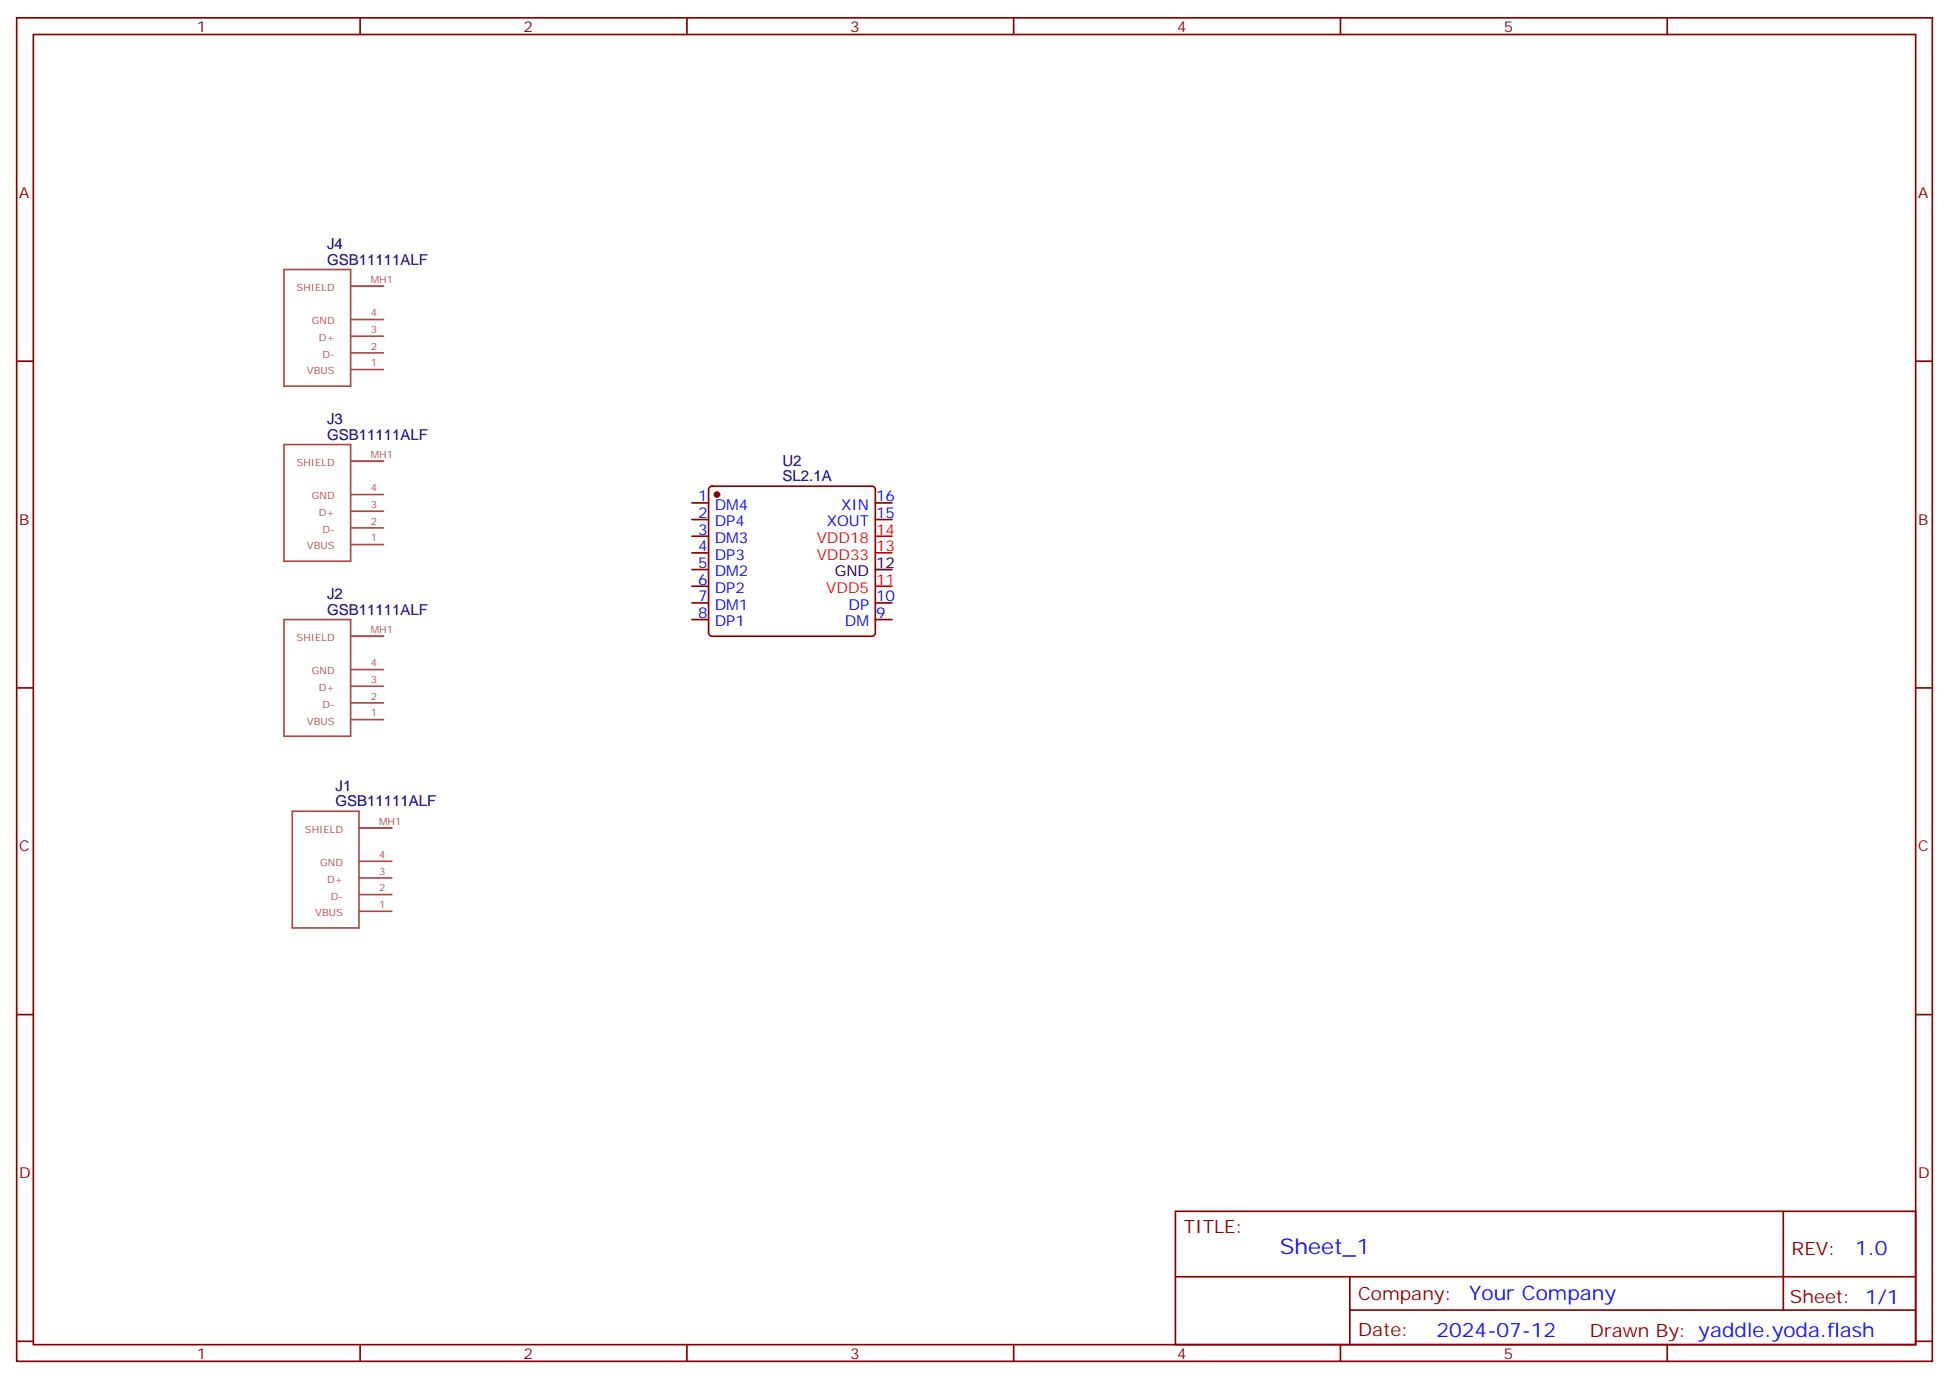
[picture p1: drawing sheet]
<svg xmlns="http://www.w3.org/2000/svg" width="412mm" height="292mm" viewBox="0 0 412 292" stroke-linecap="round" stroke-linejoin="round" font-family="sans-serif">
<g fill="none" stroke="#870000" stroke-width=".35">
<path d="M3.5 3.8h405.4v284.3h-405.4zM7.1 7.3h398.2v277.3h-398.2zM76.2 3.8v3.5M145.3 3.8v3.5M214.5 3.8v3.5M283.6 3.8v3.5M352.8 3.8v3.5M3.5 76.4h3.6M405.3 76.4h3.6M146.4 106.4h3.5M146.4 110h3.5M146.4 113.5h3.5"/>
<path d="M146.4 117h3.5M150.2 103.1l.4-.2h33.9a.71 .71 0 0 1 .7 .7v30.3a.76 .76 0 0 1-.7 .8h-33.9a.76 .76 0 0 1-.7-.8v-30.3zM185.2 106.4h3.5M185.2 110h3.5M146.4 120.5h3.5M146.4 124.1h3.5M146.4 127.6h3.5M146.4 131.1h3.5M185.2 127.6h3.5M185.2 131.1h3.5M3.5 145.6h3.6M405.3 145.6h3.6"/>
<path d="M3.5 214.7h3.6M405.3 214.7h3.6M248.7 256.4h156.6v28.2h-156.6zM377.3 256.4v20.9M248.7 270.2h156.5M285.6 277.3h119.6M285.6 270.2v14.1M3.5 283.9h3.6M76.2 284.6v3.5M145.3 284.6v3.5M214.5 284.6v3.5M283.6 284.6v3.5"/>
<path d="M352.8 284.6v3.5M405.3 283.9h3.6"/>
</g>
<g fill="none" stroke="#a64a4a" stroke-width=".35">
<path d="M60.1 57h14.1v24.7h-14.1zM74.2 78.2h6.9M74.2 74.7h6.9M74.2 71.2h6.9M74.2 67.6h6.9M74.2 60.6h6.9M60.1 94.1h14.1v24.7h-14.1zM74.2 97.6h6.9M74.2 115.3h6.9M74.2 111.7h6.9M74.2 108.2h6.9M74.2 104.7h6.9"/>
<path d="M60.1 131.1h14.1v24.7h-14.1zM74.2 134.7h6.9M74.2 152.3h6.9M74.2 148.8h6.9M74.2 145.2h6.9M74.2 141.7h6.9M61.8 171.7h14.2v24.7h-14.2zM76 175.2h6.9M76 192.9h6.9M76 189.3h6.9M76 185.8h6.9M76 182.3h6.9"/>
</g>
<circle cx="151.7" cy="104.7" r=".53" fill="#870000" stroke="#870000" stroke-width=".35"/>
<path d="M185.2 117h3.5M185.2 113.5h3.5M185.2 124.1h3.5" fill="none" stroke="#f00" stroke-width=".35"/>
<path d="M185.2 120.5h3.5" fill="none" stroke="#000" stroke-width=".35"/>
<text font-size="4.6" fill="#00f" x="270.8" y="265.4">Sheet_1</text>
<g font-size="4.2" fill="#00f">
<text x="392.5" y="265.6">1.0</text>
<text x="310.9" y="275.2">Your Company</text>
<text x="304" y="283">2024-07-12</text>
</g>
<g font-size="3.9" fill="#800">
<text x="250.5" y="260.9">TITLE:</text>
<text x="379.1" y="265.6">REV:</text>
<text x="287.4" y="275.1">Company:</text>
<text x="378.7" y="275.8">Sheet: 1/1</text>
<text x="287.4" y="282.8">Date:</text>
<text x="336.4" y="282.9">Drawn By: yaddle.yoda.flash</text>
</g>
<g font-size="3.2" fill="#800">
<text x="41.6" y="6.8">1</text>
<text x="110.8" y="6.8">2</text>
<text x="179.9" y="6.8">3</text>
<text x="249.1" y="6.8">4</text>
<text x="318.2" y="6.8">5</text>
<text x="4.1" y="41.9">A</text>
<text x="405.9" y="41.9">A</text>
<text x="4.1" y="111">B</text>
<text x="405.9" y="111">B</text>
<text x="4.1" y="180.2">C</text>
<text x="405.9" y="180.2">C</text>
<text x="4.1" y="249.3">D</text>
<text x="405.9" y="249.3">D</text>
<text x="41.6" y="287.6">1</text>
<text x="110.8" y="287.6">2</text>
<text x="179.9" y="287.6">3</text>
<text x="249.1" y="287.6">4</text>
<text x="318.2" y="287.6">5</text>
</g>
<g font-size="3.2" fill="#000080">
<text x="69.2" y="52.8">J4</text>
<text x="69.2" y="56">GSB11111ALF</text>
<text x="69.2" y="89.8">J3</text>
<text x="69.2" y="93">GSB11111ALF</text>
<text x="165.6" y="101.8">SL2.1A</text>
<text x="165.6" y="98.6">U2</text>
<text x="69.2" y="130.1">GSB11111ALF</text>
<text x="69.2" y="126.9">J2</text>
<text x="71" y="167.4">J1</text>
<text x="71" y="170.6">GSB11111ALF</text>
</g>
<g font-size="3.2" fill="#00f">
<text x="147.7" y="106.1">1</text>
<text x="151.2" y="107.8">DM4</text>
<text x="178" y="107.8">XIN</text>
<text x="185.4" y="106.1">16</text>
<text x="147.7" y="109.6">2</text>
<text x="147.7" y="113.1">3</text>
<text x="151.2" y="111.4">DP4</text>
<text x="175" y="111.4">XOUT</text>
<text x="185.4" y="109.6">15</text>
<text x="147.7" y="116.7">4</text>
<text x="151.2" y="114.9">DM3</text>
<text x="151.2" y="118.4">DP3</text>
<text x="147.7" y="120.2">5</text>
<text x="147.7" y="123.7">6</text>
<text x="151.2" y="122">DM2</text>
<text x="151.2" y="125.5">DP2</text>
<text x="147.7" y="127.2">7</text>
<text x="147.7" y="130.8">8</text>
<text x="151.2" y="129">DM1</text>
<text x="179.5" y="129">DP</text>
<text x="185.4" y="130.8">9</text>
<text x="185.4" y="127.2">10</text>
<text x="151.2" y="132.5">DP1</text>
<text x="178.8" y="132.5">DM</text>
</g>
<g font-size="3.2" fill="#f00">
<text x="185.4" y="113.1">14</text>
<text x="172.8" y="118.4">VDD33</text>
<text x="172.8" y="114.9">VDD18</text>
<text x="185.4" y="116.7">13</text>
<text x="174.8" y="125.5">VDD5</text>
<text x="185.4" y="123.7">11</text>
</g>
<g font-size="3.2">
<text x="176.6" y="122">GND</text>
<text x="185.4" y="120.2">12</text>
</g>
<g font-size="2.1" fill="#a54b4b">
<text x="78.5" y="59.9">MH1</text>
<text x="62.8" y="61.6">SHIELD</text>
<text x="66" y="68.7">GND</text>
<text x="78.5" y="70.5">3</text>
<text x="78.5" y="66.9">4</text>
<text x="67.5" y="72.2">D+</text>
<text x="68.2" y="75.7">D-</text>
<text x="78.5" y="77.5">1</text>
<text x="78.5" y="74">2</text>
<text x="64.9" y="79.3">VBUS</text>
<text x="62.8" y="98.7">SHIELD</text>
<text x="78.5" y="96.9">MH1</text>
<text x="66" y="105.7">GND</text>
<text x="78.5" y="107.5">3</text>
<text x="78.5" y="104">4</text>
<text x="67.5" y="109.2">D+</text>
<text x="68.2" y="112.8">D-</text>
<text x="78.5" y="111">2</text>
<text x="64.9" y="116.3">VBUS</text>
<text x="78.5" y="114.6">1</text>
<text x="62.8" y="135.7">SHIELD</text>
<text x="78.5" y="134">MH1</text>
<text x="66" y="142.8">GND</text>
<text x="78.5" y="141">4</text>
<text x="67.5" y="146.3">D+</text>
<text x="68.2" y="149.8">D-</text>
<text x="78.5" y="148.1">2</text>
<text x="78.5" y="144.5">3</text>
<text x="64.9" y="153.3">VBUS</text>
<text x="78.5" y="151.6">1</text>
<text x="64.5" y="176.3">SHIELD</text>
<text x="80.2" y="174.5">MH1</text>
<text x="67.7" y="183.3">GND</text>
<text x="80.2" y="185.1">3</text>
<text x="80.2" y="181.6">4</text>
<text x="69.2" y="186.8">D+</text>
<text x="70" y="190.4">D-</text>
<text x="80.2" y="188.6">2</text>
<text x="66.7" y="193.9">VBUS</text>
<text x="80.2" y="192.2">1</text>
</g>
</svg>
